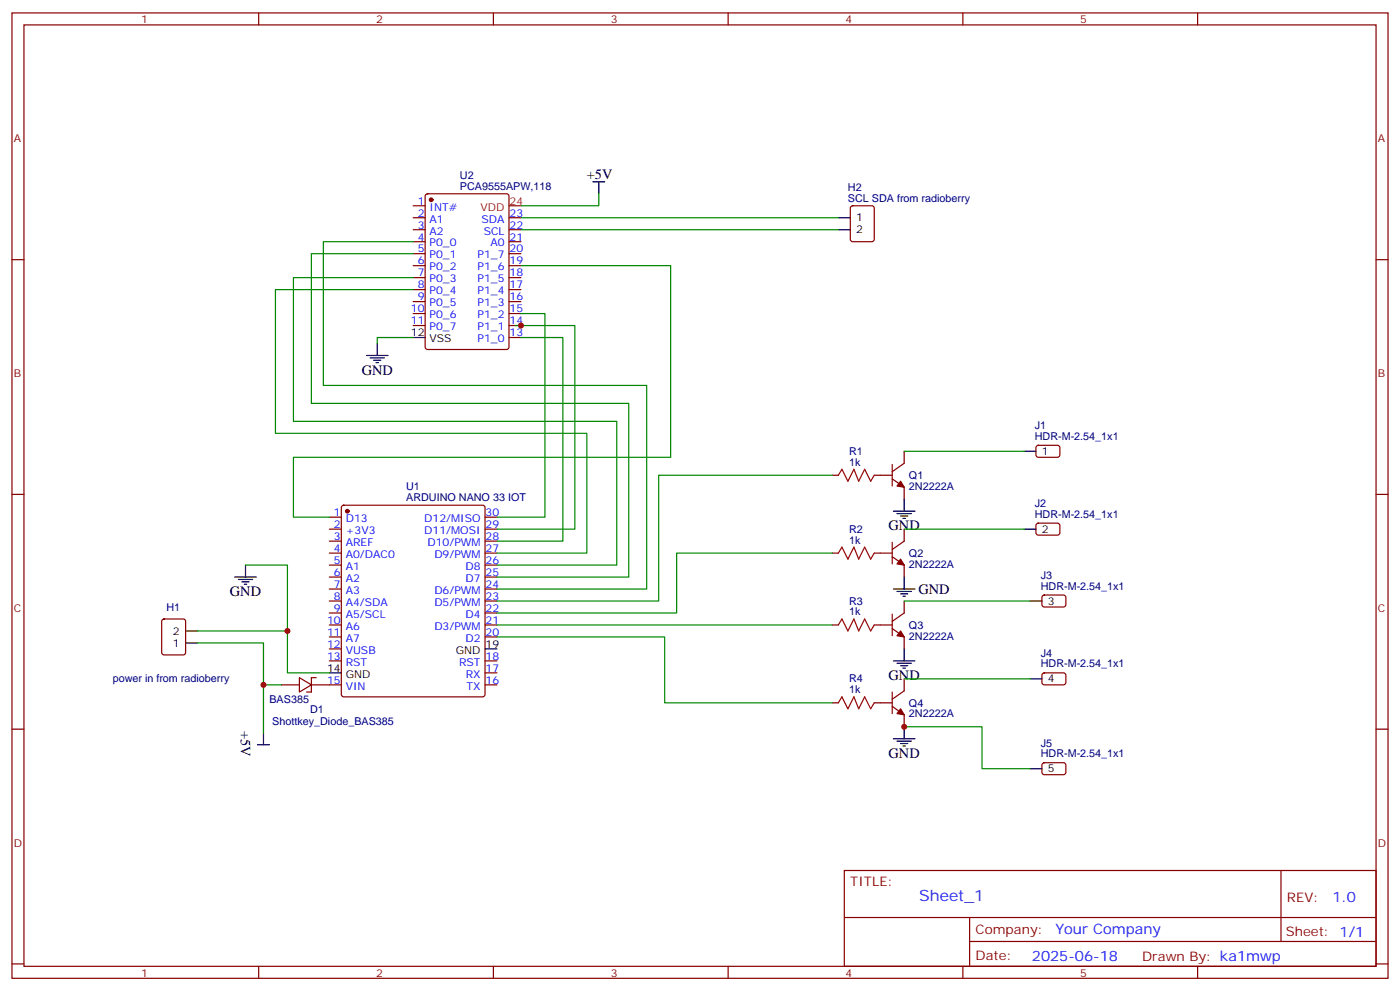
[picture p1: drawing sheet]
<svg xmlns="http://www.w3.org/2000/svg" width="412mm" height="292mm" viewBox="0 0 412 292" stroke-linecap="round" stroke-linejoin="round" font-family="sans-serif">
<g fill="none" stroke="#870000" stroke-width=".35">
<path d="M3.5 3.8h405.4v284.3h-405.4zM7.1 7.3h398.2v277.3h-398.2zM76.2 3.8v3.5M145.3 3.8v3.5M214.5 3.8v3.5M283.6 3.8v3.5M352.8 3.8v3.5M125.5 57.3l.4-.2h23.3l.7 .4v44.7l-.4 .7h-23.6l-.6-.4-.1-44.7zM3.5 76.5h3.6M121.7 60.6h3.5M121.7 64.1h3.5M121.7 67.7h3.5"/>
<path d="M121.7 71.2h3.5M121.7 74.7h3.5M121.7 78.2h3.5M149.9 64.1h3.6M149.9 67.7h3.6M149.9 71.2h3.6M149.9 74.7h3.6M149.9 78.2h3.6M250.7 60.8l.5-.2h5.6l.7 .4v9.5l-.4 .6-5.9 .1-.7-.5v-9.4zM405.3 76.5h3.6M121.7 81.8h3.5M121.7 85.3h3.5"/>
<path d="M121.7 88.8h3.5M121.7 92.4h3.5M121.7 95.9h3.5M149.9 81.8h3.6M149.9 85.3h3.6M149.9 88.8h3.6M149.9 92.4h3.6M149.9 95.9h3.6M149.9 99.4h3.6M245.2 140h1.7M257.5 140h5.3M262.8 136.8v6.4"/>
<path d="M266.3 132.9v3.6l-3.5 2.4M305.4 131.4l.5-.2h5.9l.4 .7-.1 2.4-.6 .4-5.9-.1-.4-.6v-2.1zM3.5 145.6h3.6M97 152.3h3.5M97 155.9h3.5M97 159.4h3.5M100.8 149l.4-.2h41l.5 .2 .2 .5v55l-.3 .5-.4 .2h-41l-.5-.2-.2-.5v-55zM142.9 152.3h3.5M142.9 155.9h3.5M142.9 159.4h3.5M262.8 141l3.5 2.5v3.5M262.8 159.7v6.4"/>
<path d="M266.3 155.9v3.5l-3.5 2.5M305.4 154.3l.5-.2h5.9l.4 .7-.1 2.4-.6 .4h-5.9l-.4-.7v-2.1zM405.3 145.6h3.6M97 162.9h3.5M97 166.4h3.5M97 170h3.5M97 173.5h3.5M97 177h3.5M142.9 162.9h3.5M142.9 166.4h3.5M142.9 170h3.5M142.9 173.5h3.5"/>
<path d="M142.9 177h3.5M245.2 162.9h1.7M257.5 162.9h5.3M262.8 164l3.5 2.4v3.6M266.3 177v3.6l-3.5 2.4M307.2 175.5l.4-.2h5.9l.5 .7-.1 2.4-.6 .4-6-.1-.4-.6v-2.1zM47.9 182.5l.4-.2h5.7l.6 .4 .1 9.5-.5 .6-5.9 .1-.6-.5-.1-9.4zM88.2 199.6l3.5 2.1-3.5 2.1zM91.7 199.6v4.2M97 180.6h3.5M97 184.1h3.5M97 187.6h3.5"/>
<path d="M97 191.1h3.5M97 194.7h3.5M142.9 180.6h3.5M142.9 184.1h3.5M142.9 187.6h3.5M142.9 194.7h3.5M142.9 198.2h3.5M245.2 184.1h1.7M257.5 184.1h5.3M262.8 185.1l3.5 2.5v3.5M262.8 180.9v6.4M266.3 200v3.5l-3.5 2.5"/>
<path d="M307.2 198.4l.4-.2h5.9l.5 .7-.1 2.4-.6 .4h-6l-.4-.7v-2.1zM3.5 214.8h3.6M82.9 201.7h5.3M91.7 201.7h8.8M142.9 201.7h3.5M245.2 207h1.7M257.5 207h5.3M262.8 208.1l3.5 2.4v3.6M262.8 203.8v6.4M405.3 214.8h3.6M307.2 224.9l.4-.3 5.9 .1 .5 .7-.1 2.3-.6 .5-6-.1-.4-.6v-2.1zM248.7 256.4h156.6v28.2h-156.6z"/>
<path d="M377.3 256.4v20.9M248.7 270.2h156.5M285.6 277.3h119.6M285.6 270.2v14.2M3.5 283.9h3.6M76.2 284.6v3.5M145.3 284.6v3.5M214.5 284.6v3.5M283.6 284.6v3.5M352.8 284.6v3.5M405.3 283.9h3.6"/>
</g>
<g fill="#870000" stroke="#870000" stroke-width=".35">
<path d="M265.3 141.7l1 1.8-2.1-.3z"/>
<path d="M265.3 164.7l1 1.7-2.1-.3z"/>
<path d="M265.3 185.8l1 1.8-2.1-.3z"/>
<path d="M265.3 208.8l1 1.7-2.1-.3z"/>
<circle cx="102.3" cy="150.6" r=".53"/>
<circle cx="127" cy="58.8" r=".53"/>
</g>
<g fill="none" stroke="#000" stroke-width=".35">
<path d="M174.6 53.6h3.6M176.4 53.6v3.5M246.9 64.1h3.6M246.9 67.7h3.6M121.7 99.4h3.5M107.9 104.7h6.4M109 105.4h4.2M110.1 106.1h2.1M110.8 106.8h.7M111.1 101.2v3.5M301.6 132.9h3.6M263.2 150.6h6.3"/>
<path d="M264.2 151.3h4.3M265.3 152h2.1M266 152.7h.7M266.3 147v3.6M301.6 155.9h3.6M69.1 170h6.4M70.2 170.7h4.2M71.3 171.4h2.1M72 172.1h.7M72.3 166.4v3.6M263.2 173.5h6.3M264.2 174.2h4.3"/>
<path d="M265.3 174.9h2.1M266 175.6h.7M266.3 170v3.5M303.4 177h3.5M54.7 189.4h3.5M54.7 185.8h3.5M97 198.2h3.5M142.9 191.1h3.5M263.2 194.7h6.3M264.2 195.4h4.3M265.3 196.1h2.1M266 196.8h.7"/>
<path d="M266.3 191.1v3.6M303.4 200h3.5M75.8 219.4h3.6M77.6 215.8v3.6M263.2 217.6h6.3M264.2 218.3h4.3M265.3 219h2.1M266 219.7h.7M266.3 214.1v3.5M303.4 226.4h3.5"/>
</g>
<path d="M246.9 140l1.1-1.8 1.8 3.5 1.7-3.5 1.4 3.5 1.8-3.5 1.8 3.5 1-1.7M246.9 162.9l1.1-1.8 1.8 3.6 1.7-3.6 1.4 3.6 1.8-3.6 1.8 3.6 1-1.8M246.9 184.1l1.1-1.8 1.8 3.5 1.7-3.5 1.4 3.5 1.8-3.5 1.8 3.5 1-1.7M246.9 207l1.1-1.8 1.8 3.6 1.7-3.6 1.4 3.6 1.8-3.6 1.8 3.6 1-1.8" fill="none" stroke="#a10000" stroke-width=".35"/>
<g fill="none" stroke="#008700" stroke-width=".35">
<path d="M176.4 57.1v3.5h-22.9M121.7 71.2h-26.5v42.3h95.3v60h-44.1M121.7 74.7h-30v44.1h93.5v51.2h-38.8M153.5 78.2h44.1v56.5h-111.2v17.6h10.6M153.5 64.1h93.4M153.5 67.7h93.4M121.7 99.4h-10.6v1.8M121.7 81.8h-35.3v42.3h95.3v42.3h-35.3M121.7 85.3h-40.6v42.3h91.8v35.3h-26.5M151.7 95.9h17.6v60h-22.9M153.5 99.4h12.3v60h-19.4M153.5 92.4h7v59.9h-14.1"/>
<path d="M245.2 140h-51.2v37h-47.6M266.3 132.9h35.3M266.3 155.9h35.3M72.3 166.4h12.4v19.4M245.2 162.9h-45.9v17.7h-52.9M266.3 177h37.1M58.2 185.8h26.5v12.4h12.3M58.2 189.4h19.4v12.3h5.3M146.4 187.6h49.4v19.4h49.4M146.4 184.1h98.8M266.3 200h37.1M77.6 201.7v14.1"/>
<path d="M266.3 214.1h23v12.3h14.1"/>
</g>
<path d="M91.7 199.6h1.4M90.3 203.8h1.4" fill="none" stroke="#900" stroke-width=".35"/>
<path d="M149.9 60.6h3.6" fill="none" stroke="#f00" stroke-width=".35"/>
<g fill="#c00">
<circle cx="266.3" cy="214.1" r=".88"/>
<circle cx="77.6" cy="201.7" r=".88"/>
<circle cx="84.7" cy="185.8" r=".88"/>
<circle cx="153.5" cy="95.9" r=".88"/>
</g>
<text font-size="4.6" fill="#00f" x="270.8" y="265.4">Sheet_1</text>
<g font-size="4.2">
<text x="172.9" y="52.8">+5V</text>
<text x="106.5" y="110.3">GND</text>
<text x="261.8" y="156.2">GND</text>
<text x="67.7" y="175.6">GND</text>
<text x="270.5" y="174.9">GND</text>
<text x="261.8" y="200.3">GND</text>
<text x="70.9" y="215.4" transform="rotate(90 70.9 215.4)">+5V</text>
<text x="261.8" y="223.2">GND</text>
</g>
<g font-size="4.2" fill="#00f">
<text x="392.5" y="265.7">1.0</text>
<text x="310.9" y="275.2">Your Company</text>
<text x="304" y="283">2025-06-18</text>
</g>
<g font-size="3.9" fill="#800">
<text x="250.5" y="261">TITLE:</text>
<text x="379.1" y="265.7">REV:</text>
<text x="287.4" y="275.2">Company:</text>
<text x="378.7" y="275.8">Sheet: 1/1</text>
<text x="287.4" y="282.9">Date:</text>
<text x="336.4" y="282.9">Drawn By: ka1mwp</text>
</g>
<g font-size="3.2" fill="#800">
<text x="41.6" y="6.8">1</text>
<text x="110.8" y="6.8">2</text>
<text x="179.9" y="6.8">3</text>
<text x="249.1" y="6.8">4</text>
<text x="318.2" y="6.8">5</text>
<text x="4.1" y="41.9">A</text>
<text x="405.9" y="41.9">A</text>
<text x="4.1" y="111.1">B</text>
<text x="405.9" y="111.1">B</text>
<text x="4.1" y="180.2">C</text>
<text x="405.9" y="180.2">C</text>
<text x="4.1" y="249.3">D</text>
<text x="405.9" y="249.3">D</text>
<text x="41.6" y="287.6">1</text>
<text x="110.8" y="287.6">2</text>
<text x="179.9" y="287.6">3</text>
<text x="249.1" y="287.6">4</text>
<text x="318.2" y="287.6">5</text>
</g>
<g font-size="3.2" fill="#000080">
<text x="135.5" y="52.7">U2</text>
<text x="135.5" y="55.9">PCA9555APW,118</text>
<text x="249.8" y="59.5">SCL SDA from radioberry</text>
<text x="249.8" y="56.3">H2</text>
<text x="304.8" y="129.6">HDR-M-2.54_1x1</text>
<text x="304.8" y="126.4">J1</text>
<text x="250.1" y="137.2">1k</text>
<text x="250.1" y="134">R1</text>
<text x="267.8" y="141.1">Q1</text>
<text x="119.7" y="147.6">ARDUINO NANO 33 IOT</text>
<text x="119.7" y="144.4">U1</text>
<text x="267.8" y="144.3">2N2222A</text>
<text x="304.8" y="149.3">J2</text>
<text x="304.8" y="152.5">HDR-M-2.54_1x1</text>
<text x="250.1" y="160.1">1k</text>
<text x="250.1" y="156.9">R2</text>
<text x="267.8" y="167.2">2N2222A</text>
<text x="267.8" y="164">Q2</text>
<text x="306.6" y="173.7">HDR-M-2.54_1x1</text>
<text x="306.6" y="170.5">J3</text>
<text x="49.1" y="179.9">H1</text>
<text x="250.1" y="178.1">R3</text>
<text x="250.1" y="181.3">1k</text>
<text x="267.8" y="185.2">Q3</text>
<text x="267.8" y="188.4">2N2222A</text>
<text x="306.6" y="196.6">HDR-M-2.54_1x1</text>
<text x="306.6" y="193.4">J4</text>
<text x="33.2" y="200.9">power in from radioberry</text>
<text x="250.1" y="201">R4</text>
<text x="79.4" y="207">BAS385</text>
<text x="91.4" y="209.9">D1</text>
<text x="250.1" y="204.2">1k</text>
<text x="267.8" y="208.1">Q4</text>
<text x="80.2" y="213.4">Shottkey_Diode_BAS385</text>
<text x="267.8" y="211.3">2N2222A</text>
<text x="306.6" y="219.9">J5</text>
<text x="306.6" y="223.1">HDR-M-2.54_1x1</text>
</g>
<g font-size="3.2" fill="#00f">
<text x="123" y="60.3">1</text>
<text x="123" y="63.8">2</text>
<text x="126.5" y="62">INT#</text>
<text x="126.5" y="65.5">A1</text>
<text x="141.8" y="65.5">SDA</text>
<text x="150.1" y="63.8">23</text>
<text x="123" y="67.3">3</text>
<text x="123" y="70.8">4</text>
<text x="126.5" y="69.1">A2</text>
<text x="142.5" y="69.1">SCL</text>
<text x="150.1" y="70.8">21</text>
<text x="150.1" y="67.3">22</text>
<text x="123" y="74.4">5</text>
<text x="123" y="77.9">6</text>
<text x="126.5" y="72.6">P0_0</text>
<text x="126.5" y="76.1">P0_1</text>
<text x="140.7" y="76.1">P1_7</text>
<text x="144.4" y="72.6">A0</text>
<text x="150.1" y="77.9">19</text>
<text x="150.1" y="74.4">20</text>
<text x="123" y="81.4">7</text>
<text x="126.5" y="79.7">P0_2</text>
<text x="126.5" y="83.2">P0_3</text>
<text x="140.7" y="83.2">P1_5</text>
<text x="140.7" y="79.7">P1_6</text>
<text x="150.1" y="81.4">18</text>
<text x="123" y="84.9">8</text>
<text x="123" y="88.5">9</text>
<text x="126.5" y="86.7">P0_4</text>
<text x="140.7" y="86.7">P1_4</text>
<text x="150.1" y="88.5">16</text>
<text x="150.1" y="84.9">17</text>
<text x="121" y="92">10</text>
<text x="121" y="95.5">11</text>
<text x="126.5" y="90.2">P0_5</text>
<text x="126.5" y="93.8">P0_6</text>
<text x="140.7" y="93.8">P1_2</text>
<text x="140.7" y="90.2">P1_3</text>
<text x="150.1" y="95.5">14</text>
<text x="150.1" y="92">15</text>
<text x="126.5" y="97.3">P0_7</text>
<text x="140.7" y="100.8">P1_0</text>
<text x="140.7" y="97.3">P1_1</text>
<text x="150.1" y="99.1">13</text>
<text x="98.4" y="152">1</text>
<text x="98.4" y="155.5">2</text>
<text x="101.8" y="153.7">D13</text>
<text x="125" y="153.7">D12/MISO</text>
<text x="143.1" y="155.5">29</text>
<text x="143.1" y="152">30</text>
<text x="98.4" y="159">3</text>
<text x="101.8" y="157.3">+3V3</text>
<text x="101.8" y="160.8">AREF</text>
<text x="125" y="157.3">D11/MOSI</text>
<text x="125.9" y="160.8">D10/PWM</text>
<text x="143.1" y="159">28</text>
<text x="98.4" y="162.6">4</text>
<text x="98.4" y="166.1">5</text>
<text x="101.8" y="164.3">A0/DAC0</text>
<text x="101.8" y="167.9">A1</text>
<text x="127.9" y="164.3">D9/PWM</text>
<text x="137.1" y="167.9">D8</text>
<text x="143.1" y="166.1">26</text>
<text x="143.1" y="162.6">27</text>
<text x="98.4" y="169.6">6</text>
<text x="98.4" y="173.1">7</text>
<text x="101.8" y="171.4">A2</text>
<text x="137.1" y="171.4">D7</text>
<text x="143.1" y="173.1">24</text>
<text x="143.1" y="169.6">25</text>
<text x="98.4" y="176.7">8</text>
<text x="101.8" y="174.9">A3</text>
<text x="101.8" y="178.4">A4/SDA</text>
<text x="127.9" y="178.4">D5/PWM</text>
<text x="127.9" y="174.9">D6/PWM</text>
<text x="143.1" y="176.7">23</text>
<text x="96.3" y="183.7">10</text>
<text x="98.4" y="180.2">9</text>
<text x="101.8" y="182">A5/SCL</text>
<text x="101.8" y="185.5">A6</text>
<text x="127.9" y="185.5">D3/PWM</text>
<text x="137.1" y="182">D4</text>
<text x="143.1" y="183.7">21</text>
<text x="143.1" y="180.2">22</text>
<text x="96.3" y="187.3">11</text>
<text x="96.3" y="190.8">12</text>
<text x="101.8" y="189">A7</text>
<text x="137.1" y="189">D2</text>
<text x="143.1" y="187.3">20</text>
<text x="96.3" y="194.3">13</text>
<text x="101.8" y="192.5">VUSB</text>
<text x="101.8" y="196.1">RST</text>
<text x="135.2" y="196.1">RST</text>
<text x="143.1" y="197.8">17</text>
<text x="143.1" y="194.3">18</text>
<text x="96.3" y="201.4">15</text>
<text x="101.8" y="203.1">VIN</text>
<text x="137.2" y="199.6">RX</text>
<text x="137.4" y="203.1">TX</text>
<text x="143.1" y="201.4">16</text>
</g>
<g font-size="3.2" fill="#f00">
<text x="141.6" y="62">VDD</text>
<text x="150.1" y="60.3">24</text>
</g>
<g font-size="3.2">
<text x="252.2" y="65.2">1</text>
<text x="252.2" y="68.7">2</text>
<text x="121" y="99.1">12</text>
<text x="126.5" y="100.8">VSS</text>
<text x="306.9" y="134">1</text>
<text x="306.9" y="156.9">2</text>
<text x="308.7" y="178.1">3</text>
<text x="50.9" y="190.4">1</text>
<text x="50.9" y="186.9">2</text>
<text x="143.1" y="190.8">19</text>
<text x="96.3" y="197.8">14</text>
<text x="134.3" y="192.5">GND</text>
<text x="101.8" y="199.6">GND</text>
<text x="308.7" y="201">4</text>
<text x="308.7" y="227.5">5</text>
</g>
</svg>
